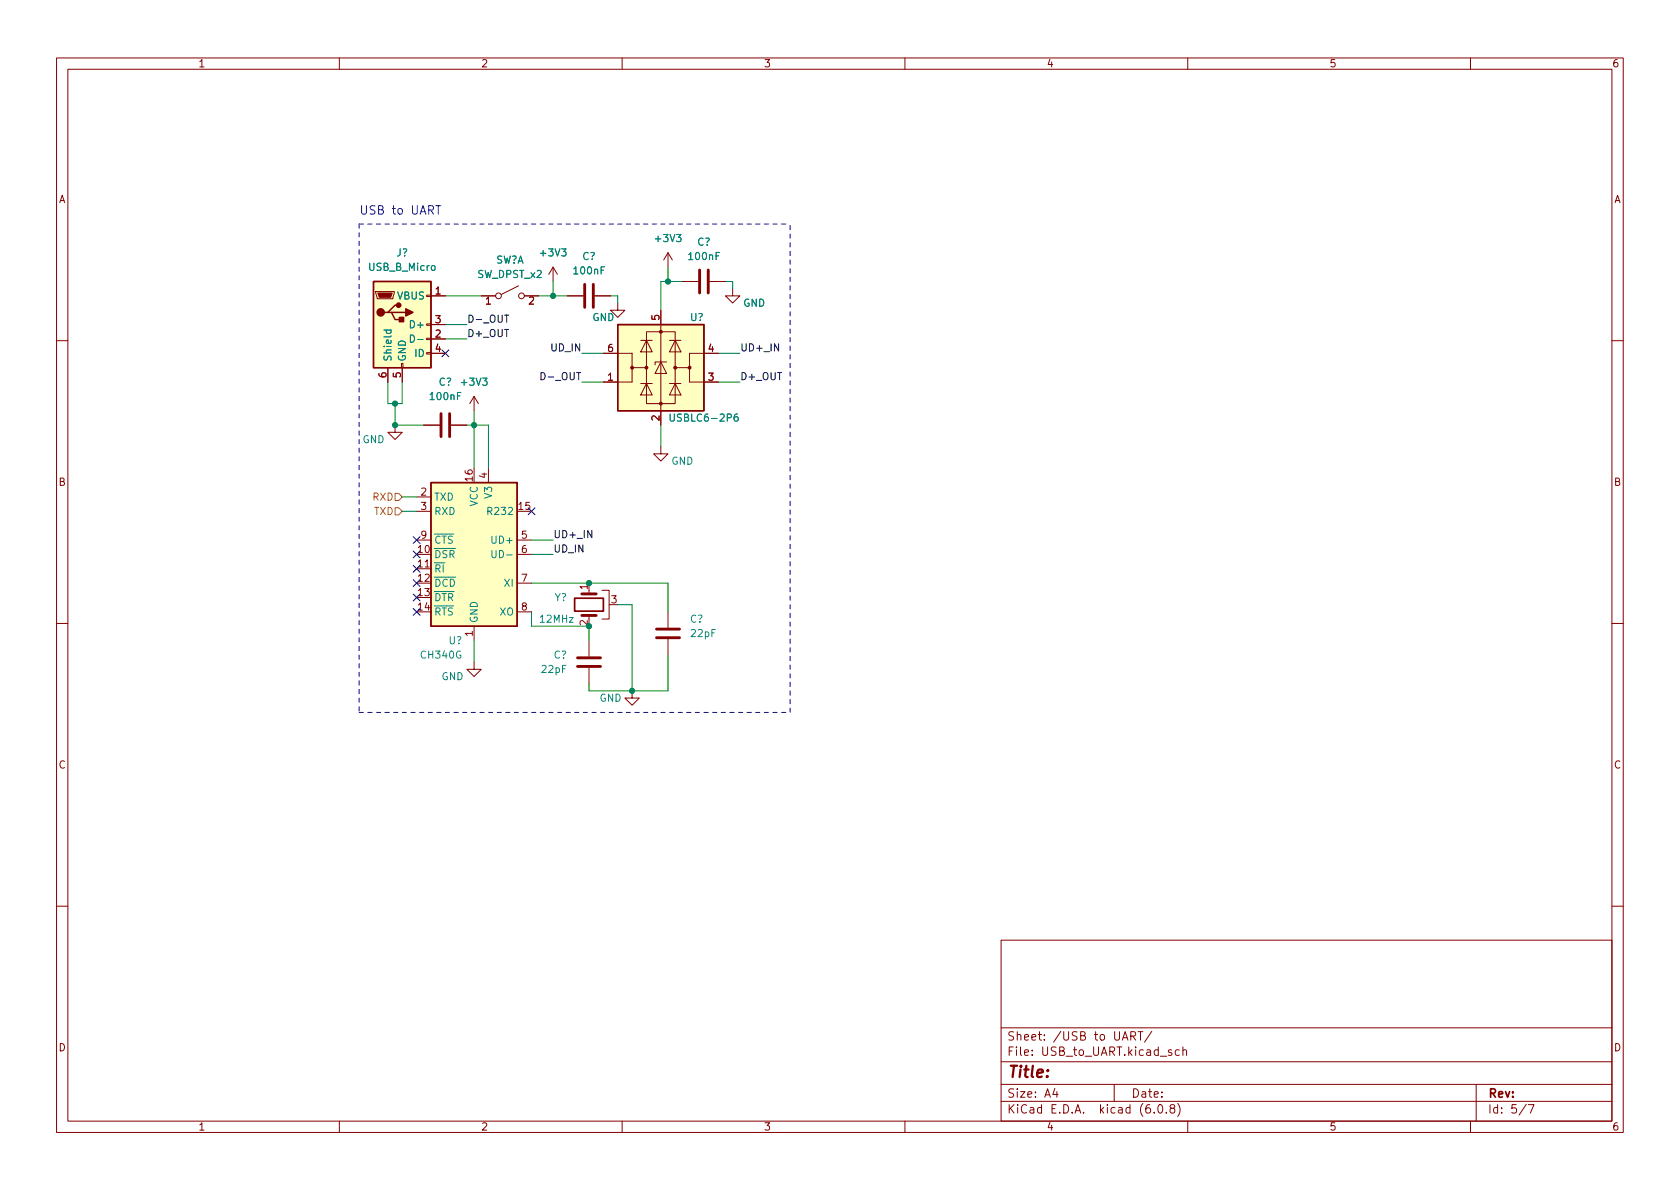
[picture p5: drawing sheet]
<svg xmlns="http://www.w3.org/2000/svg" width="297mm" height="210mm" viewBox="0 0 297 210" stroke-linecap="round" stroke-linejoin="round" font-family="sans-serif">
<g fill="none" stroke="#840000" stroke-width=".18">
<path d="M10 10.2h277v190.1h-277zM12 12.2h273v186.1h-273zM60 10.2v2M110 10.2v2M160 10.2v2M210 10.2v2M260 10.2v2M66.4 51.6h3.3v.2l-.2 1h-2.8zM75.4 59.8h.8v.3h-.8zM75.4 57.3h.8v.2h-.8zM75.4 52.2h.8v.2h-.8zM76.2 52.3h2.5"/>
<path d="M76.2 59.9h2.5M76.2 57.4h2.5M85.1 52.3h2.5M91.7 50.5l-3.1 1.6M92.7 52.3h2.5M97.8 47.2l-.8 1.3M97.8 47.2v2.6M97.8 47.2l.8 1.3M100.3 52.3h2.8M105.2 52.3h2.7M109.2 53.6v1.3h1.3l-1.3 1.2-1.3-1.2h1.3M114.3 58.7h5.1v12.7h-5.1z"/>
<path d="M116.8 54.9v20.3M118.1 44.7v2.5M118.1 44.7l-.8 1.3M118.1 44.7l.8 1.3M120.6 49.8h2.8M125.5 49.8h2.8M129.5 51v1.3h1.3l-1.3 1.3-1.2-1.3h1.2M10 60.2h2M68.6 65v2.6M69.8 75.2v1.2h-1.2l1.2 1.3 1.3-1.3h-1.3M71 64.3h.2v.7h-.2zM71.1 65v2.6"/>
<path d="M74.9 75.2h2.8M75.4 62.4h.8v.2h-.8zM76.2 62.5h2.5M79.8 75.2h2.7M83.8 70.1v2.5M83.8 70.1l.8 1.3M83.8 70.1l-.7 1.3M106.7 62.5h5.1v2.5h2.5M111.8 65v2.6h-5.1M113.3 67.8h2M113.3 60.2h2M114.3 67.8l1 2h-2z"/>
<path d="M114.3 60.2l1 2h-2zM116.8 64l1.1 2h-2.1zM116.8 79v1.3h1.3l-1.3 1.2-1.2-1.2h1.2M117.9 64h-2.1v.5M118.4 67.8h2M118.4 60.2h2M119.4 67.8l1 2h-2zM119.4 60.2l1 2h-2zM121.9 65v2.6h5.1M127 62.5h-5.1v2.5h-2.5M285 60.2h2M73.7 87.9h2.5"/>
<path d="M73.7 90.4h2.5M73.7 95.5h2.5M86.4 82.8v2.5M91.4 95.5h2.6M91.4 98h2.6M10 110.2h2M73.7 100.6h2.5M83.8 117.1v1.3h-1.3l1.3 1.2 1.3-1.2h-1.3M83.8 110.7v2.6M91.4 103.1h2.6M91.4 108.2h2.6M104.1 104.4v.6"/>
<path d="M104.1 108.8v.7M104.1 113.3v2.8M104.1 118.1v2.8M106.4 104.4h1.3v5.1h-1.3M118.1 108.2v2.8M118.1 113v2.8M285 110.2h2M111.8 122.2v1.2h-1.3l1.3 1.3 1.2-1.3h-1.2M10 160.2h2M177 166.3h108v32h-108zM285 160.2h2M60 198.3v2"/>
<path d="M110 198.3v2M160 198.3v2M177 194.8h108M177 191.8h108M177 187.8h108M177 181.8h108M186.5 192.5l-.4 1h1M186.9 193v1M197 191.8v3M199.9 183.2l.7-.1 .2-.2-.1-.3-.2-.2h-.6v1.5M200.3 183.2l.5 .7M201.2 182.4h.9"/>
<path d="M201.6 182.4v1.5M203.6 182.4l-1.2 1.9M204.1 196.7v.1M204.9 195.4l.2-.1a.81 .81 0 0 1 .6 .7 .81 .81 0 0 1-.3 .8h-.2a.81 .81 0 0 1-.6-.6 .81 .81 0 0 1 .3-.8zM206.2 196.7v.1M207.1 196l-.2-.3v-.2l.2-.2 .5 .1 .1 .2-.1 .2-.6 .2-.1 .3v.4l.2 .1h.5l.1-.3-.1-.4-.2-.1M207.1 185.7l-.3-.1-.2 .2v.3l.5 .1v.4h-.5M208.2 195.1a1.72 1.72 0 0 1 0 2.3M208.5 185.7l-.4-.1-.3 .3v.4l.1 .3h.6M209.1 185.8l.3-.2 .3 .1 .1 .9M209.1 185.1v1.5M210 198.3v2"/>
<path d="M260 198.3v2M261 191.8v6.5M269.9 195.3l-1.3 1.9M270.2 195.3h1l-.6 1.5"/>
<circle cx="88.1" cy="52.3" r=".51"/>
<circle cx="92.2" cy="52.3" r=".51"/>
</g>
<path d="M101.6 105.8h5.1v2.3h-5.1z" fill="none" stroke="#840000" stroke-width=".3"/>
<path d="M103.4 50.3v4.1M104.9 50.3v4.1M123.7 47.7v4.1M125.2 47.7v4.1M78 73.1v4.1M79.5 73.1v4.1M102.1 117.9h4.1M102.1 116.3h4.1M102.9 105h2.5M102.9 108.8h2.5M116.1 112.8h4M116.1 111.2h4" fill="none" stroke="#840000" stroke-width=".51"/>
<g fill="#ffffc2" stroke="#ffffc2" stroke-width=".18">
<path d="M109.2 57.4h15.3v15.2h-15.3z"/>
<path d="M66 49.8h10.2v15.2h-10.2z"/>
<path d="M76.2 85.3h15.2v25.4h-15.2z"/>
</g>
<path d="M66 49.8h10.2v15.2h-10.2zM68.6 55.2h.6l.6 1.3h1.3M69.2 55.2h2.6M70.5 54h-.7l-1.2 1.2h-.7M109.2 57.4h15.3v15.2h-15.3zM76.2 85.3h15.2v25.4h-15.2z" fill="none" stroke="#840000" stroke-width=".25"/>
<g fill="#840000" stroke="#840000" stroke-width=".18">
<path d="M66.8 51.8h2.5l-.2 .8h-2z"/>
<circle cx="111.8" cy="65" r=".25"/>
<circle cx="114.3" cy="65" r=".25"/>
<circle cx="116.8" cy="71.4" r=".25"/>
<circle cx="116.8" cy="58.7" r=".25"/>
<circle cx="119.4" cy="65" r=".25"/>
<circle cx="121.9" cy="65" r=".25"/>
</g>
<path d="M67.9 58.4h1.3M68.4 58.4l-.1 .3 .2 .3 .6-.2v-.4M72.6 59.2a.64 .64 0 0 1 .7 .7 .64 .64 0 0 1-.7 .6zM118.5 73.2v1l.2 .3 .4-.1 .1-.2v-1M130.4 73.2l-.4 .1a.86 .86 0 0 0 0 1.2l.5-.1v-.5l-.2-.2-.4 .1-.1 .1M87 97.3v1.1l.2 .2h.4l.1-.2v-1.1M77.1 102.4a.64 .64 0 0 1 .7 .7 .64 .64 0 0 1-.7 .6zM79.1 102.5a.6 .6 0 0 0-.9 .5 .6 .6 0 0 0 .6 .7l.3-.1M79.6 102.4a.64 .64 0 0 1 .8 .7 .64 .64 0 0 1-.8 .6z" fill="none" stroke="#008484" stroke-width=".18"/>
<g fill="#840000" stroke="#840000" stroke-width=".25">
<path d="M71.8 54.6l1.2 .6-1.2 .7z"/>
<path d="M70.6 56.1h.8v.8h-.8z"/>
<circle cx="67.3" cy="55.2" r=".63"/>
<circle cx="70.5" cy="54" r=".38"/>
</g>
<path d="M69.8 87.2h.7l.6 .7-.6 .6h-.7zM69.8 89.8h.7l.6 .6-.6 .7h-.7z" fill="none" stroke="#848400" stroke-width=".18"/>
<path d="M89.2 55.7h.7M95.7 65.9a.64 .64 0 0 1 .7 .6 .64 .64 0 0 1-.7 .6zM137.7 60.8v1.3l-.8-1.3v1.3M104.6 93.8v1.3l-.7-1.3v1.3" fill="none" stroke="#000" stroke-width=".18"/>
<path d="M77.1 36.4h.8M77.5 36.4v1.5" fill="none" stroke="#0000c2" stroke-width=".18"/>
<path d="M63.5 39.6v86.4M63.5 39.6h76.2M63.5 126h76.2M139.7 126v-86.4" fill="none" stroke="#0000c2" stroke-width=".18" stroke-dasharray=".8 .8"/>
<g fill="none" stroke="#008400" stroke-width=".18">
<path d="M78.7 59.9h3.8M78.7 52.3h6.4M78.7 57.4h3.8M95.2 52.3h5.1M97.8 49.8v2.5M107.9 52.3h1.3v1.3M118.1 47.2v2.6M120.6 49.8h-3.8v5.1M128.3 49.8h1.2v1.2M68.6 67.6v3.8h2.5v-3.8M69.8 71.4v3.8h5.1M82.5 75.2h3.9v7.6"/>
<path d="M83.8 72.6v10.2M102.9 62.5h3.8M102.9 67.6h3.8M116.8 75.2v3.8M127 62.5h3.8M127 67.6h3.8M71.1 90.4h2.6M71.1 87.9h2.6M94 95.5h3.8M94 98h3.8M83.8 113.3v3.8M94 103.1h24.1v5.1"/>
<path d="M94 108.2v2.5h10.1v2.6M109.2 106.9h2.6v15.3M118.1 115.8v6.4h-14v-1.3"/>
</g>
<g fill="none" stroke="#000084" stroke-width=".18">
<path d="M78.1 61.9l1.2 1.2M79.3 61.9l-1.2 1.2M73.1 94.9l1.2 1.2M73.1 97.4l1.2 1.2M73.1 100l1.2 1.2M74.3 94.9l-1.2 1.2M74.3 97.4l-1.2 1.2M74.3 100l-1.2 1.2M93.4 89.8l1.2 1.2M94.6 89.8l-1.2 1.2M73.1 107.6l1.2 1.2M73.1 105l1.2 1.3"/>
<path d="M73.1 102.5l1.2 1.2M74.3 107.6l-1.2 1.2M74.3 105l-1.2 1.3M74.3 102.5l-1.2 1.2"/>
</g>
<g fill="#008400" stroke="#008400" stroke-width=".18">
<circle cx="69.8" cy="71.4" r=".46"/>
<circle cx="97.8" cy="52.3" r=".46"/>
<circle cx="118.1" cy="49.8" r=".46"/>
<circle cx="83.8" cy="75.2" r=".46"/>
<circle cx="104.1" cy="110.7" r=".46"/>
<circle cx="104.1" cy="103.1" r=".46"/>
<circle cx="111.8" cy="122.2" r=".46"/>
<circle cx="69.8" cy="75.2" r=".46"/>
</g>
<text font-size="2.8" fill="#840000" x="178" y="190.6">Title:</text>
<text font-size="2.1" fill="#0000c2" x="63.5" y="37.9">USB to UART</text>
<g font-size="2.1" fill="#840000">
<text x="178" y="184">Sheet: /USB to UART/</text>
<text x="178" y="186.7">File: USB_to_UART.kicad_sch</text>
<text x="178" y="196.9">KiCad E.D.A. kicad (6.0.8)</text>
<text x="178" y="194.1">Size: A4</text>
<text x="200" y="194.1">Date:</text>
<text x="263" y="194.1">Rev:</text>
<text x="263" y="196.9">Id: 5/7</text>
</g>
<g font-size="1.8" fill="#840000">
<text x="35" y="11.9">1</text>
<text x="85" y="11.9">2</text>
<text x="135" y="11.9">3</text>
<text x="185" y="11.9">4</text>
<text x="235" y="11.9">5</text>
<text x="285" y="11.9">6</text>
<text x="10.3" y="35.9">A</text>
<text x="285.3" y="35.9">A</text>
<text x="77" y="52.1">1</text>
<text x="85.9" y="53.8">1</text>
<text x="93.5" y="53.8">2</text>
<text x="77" y="59.7">2</text>
<text x="77" y="57.1">3</text>
<text x="116.6" y="56.6" transform="rotate(-90 116.6 56.6)">5</text>
<text x="77" y="62.2">4</text>
<text x="107.5" y="62.2">6</text>
<text x="125.2" y="62.2">4</text>
<text x="68.3" y="66.8" transform="rotate(-90 68.3 66.8)">6</text>
<text x="70.9" y="66.8" transform="rotate(-90 70.9 66.8)">5</text>
<text x="107.5" y="67.3">1</text>
<text x="125.2" y="67.3">3</text>
<text x="116.6" y="74.4" transform="rotate(-90 116.6 74.4)">2</text>
<text x="10.3" y="85.9">B</text>
<text x="74.4" y="87.6">2</text>
<text x="83.6" y="85.1" transform="rotate(-90 83.6 85.1)">16</text>
<text x="86.1" y="84.6" transform="rotate(-90 86.1 84.6)">4</text>
<text x="285.3" y="85.9">B</text>
<text x="74.4" y="90.2">3</text>
<text x="74.4" y="95.2">9</text>
<text x="91.7" y="90.2">15</text>
<text x="92.2" y="95.2">5</text>
<text x="73.9" y="97.8">10</text>
<text x="73.9" y="100.3">11</text>
<text x="92.2" y="97.8">6</text>
<text x="73.9" y="102.9">12</text>
<text x="73.9" y="105.4">13</text>
<text x="73.9" y="107.9">14</text>
<text x="92.2" y="102.9">7</text>
<text x="92.2" y="107.9">8</text>
<text x="103.9" y="104.2" transform="rotate(-90 103.9 104.2)">1</text>
<text x="108.1" y="106.7">3</text>
<text x="83.6" y="112.5" transform="rotate(-90 83.6 112.5)">1</text>
<text x="103.9" y="110.6" transform="rotate(-90 103.9 110.6)">2</text>
<text x="10.3" y="135.9">C</text>
<text x="285.3" y="135.9">C</text>
<text x="10.3" y="185.9">D</text>
<text x="285.3" y="185.9">D</text>
<text x="35" y="199.9">1</text>
<text x="85" y="199.9">2</text>
<text x="135" y="199.9">3</text>
<text x="185" y="199.9">4</text>
<text x="235" y="199.9">5</text>
<text x="285" y="199.9">6</text>
</g>
<g font-size="1.8" fill="#008484">
<text x="65.3" y="47.9">USB_B_Micro</text>
<text x="70.1" y="45.3">J?</text>
<text x="87.6" y="46.6">SW?A</text>
<text x="95.7" y="45.3">+3V3</text>
<text x="103" y="46">C?</text>
<text x="116" y="42.8">+3V3</text>
<text x="121.9" y="46">100nF</text>
<text x="123.3" y="43.4">C?</text>
<text x="70.3" y="53">VBUS</text>
<text x="84.4" y="49.1">SW_DPST_x2</text>
<text x="101.6" y="48.5">100nF</text>
<text x="72.9" y="58">D+</text>
<text x="104.7" y="56.8">GND</text>
<text x="122" y="56.8">U?</text>
<text x="131.4" y="54.2">GND</text>
<text x="69.2" y="64" transform="rotate(-90 69.2 64)">Shield</text>
<text x="71.8" y="64" transform="rotate(-90 71.8 64)">GND</text>
<text x="73.3" y="60.6">D-</text>
<text x="73.4" y="63.1">ID</text>
<text x="76.2" y="70.7">100nF</text>
<text x="77.6" y="68.2">C?</text>
<text x="81.7" y="68.2">+3V3</text>
<text x="119.1" y="74.5">USBLC6-2P6</text>
<text x="64.1" y="78.4">GND</text>
<text x="118.7" y="82.2">GND</text>
<text x="76.7" y="88.5">TXD</text>
<text x="84.5" y="89.6" transform="rotate(-90 84.5 89.6)">VCC</text>
<text x="87" y="88" transform="rotate(-90 87 88)">V3</text>
<text x="76.7" y="91.1">RXD</text>
<text x="86.7" y="91.1">R232</text>
<text x="76.7" y="98.7">~{DSR}</text>
<text x="76.7" y="101.2">~{RI}</text>
<text x="76.7" y="96.1">~{CTS}</text>
<text x="87.3" y="96.1">UD+</text>
<text x="87.8" y="98.7">UD-</text>
<text x="76.7" y="106.3">~{DTR}</text>
<text x="89.3" y="103.8">XI</text>
<text x="98" y="106.3">Y?</text>
<text x="76.7" y="108.8">~{RTS}</text>
<text x="79.3" y="113.9">U?</text>
<text x="84.5" y="110.2" transform="rotate(-90 84.5 110.2)">GND</text>
<text x="88.4" y="108.8">XO</text>
<text x="95.6" y="110.1">12MHz</text>
<text x="122" y="110.1">C?</text>
<text x="122.3" y="112.6">22pF</text>
<text x="74.5" y="116.5">CH340G</text>
<text x="95.9" y="119">22pF</text>
<text x="97.9" y="116.5">C?</text>
<text x="78" y="120.3">GND</text>
<text x="106" y="124.1">GND</text>
</g>
<g font-size="1.8">
<text x="82.5" y="57">D-_OUT</text>
<text x="82.5" y="59.6">D+_OUT</text>
<text x="97.6" y="62.1">UD_IN</text>
<text x="130.8" y="62.1">UD+_IN</text>
<text x="96.3" y="67.2">D-_OUT</text>
<text x="130.8" y="67.2">D+_OUT</text>
<text x="97.8" y="95.1">UD+_IN</text>
<text x="97.8" y="97.7">UD_IN</text>
</g>
<g font-size="1.8" fill="#848400">
<text x="65.9" y="88.5">RXD</text>
<text x="66.1" y="91.1">TXD</text>
</g>
</svg>
